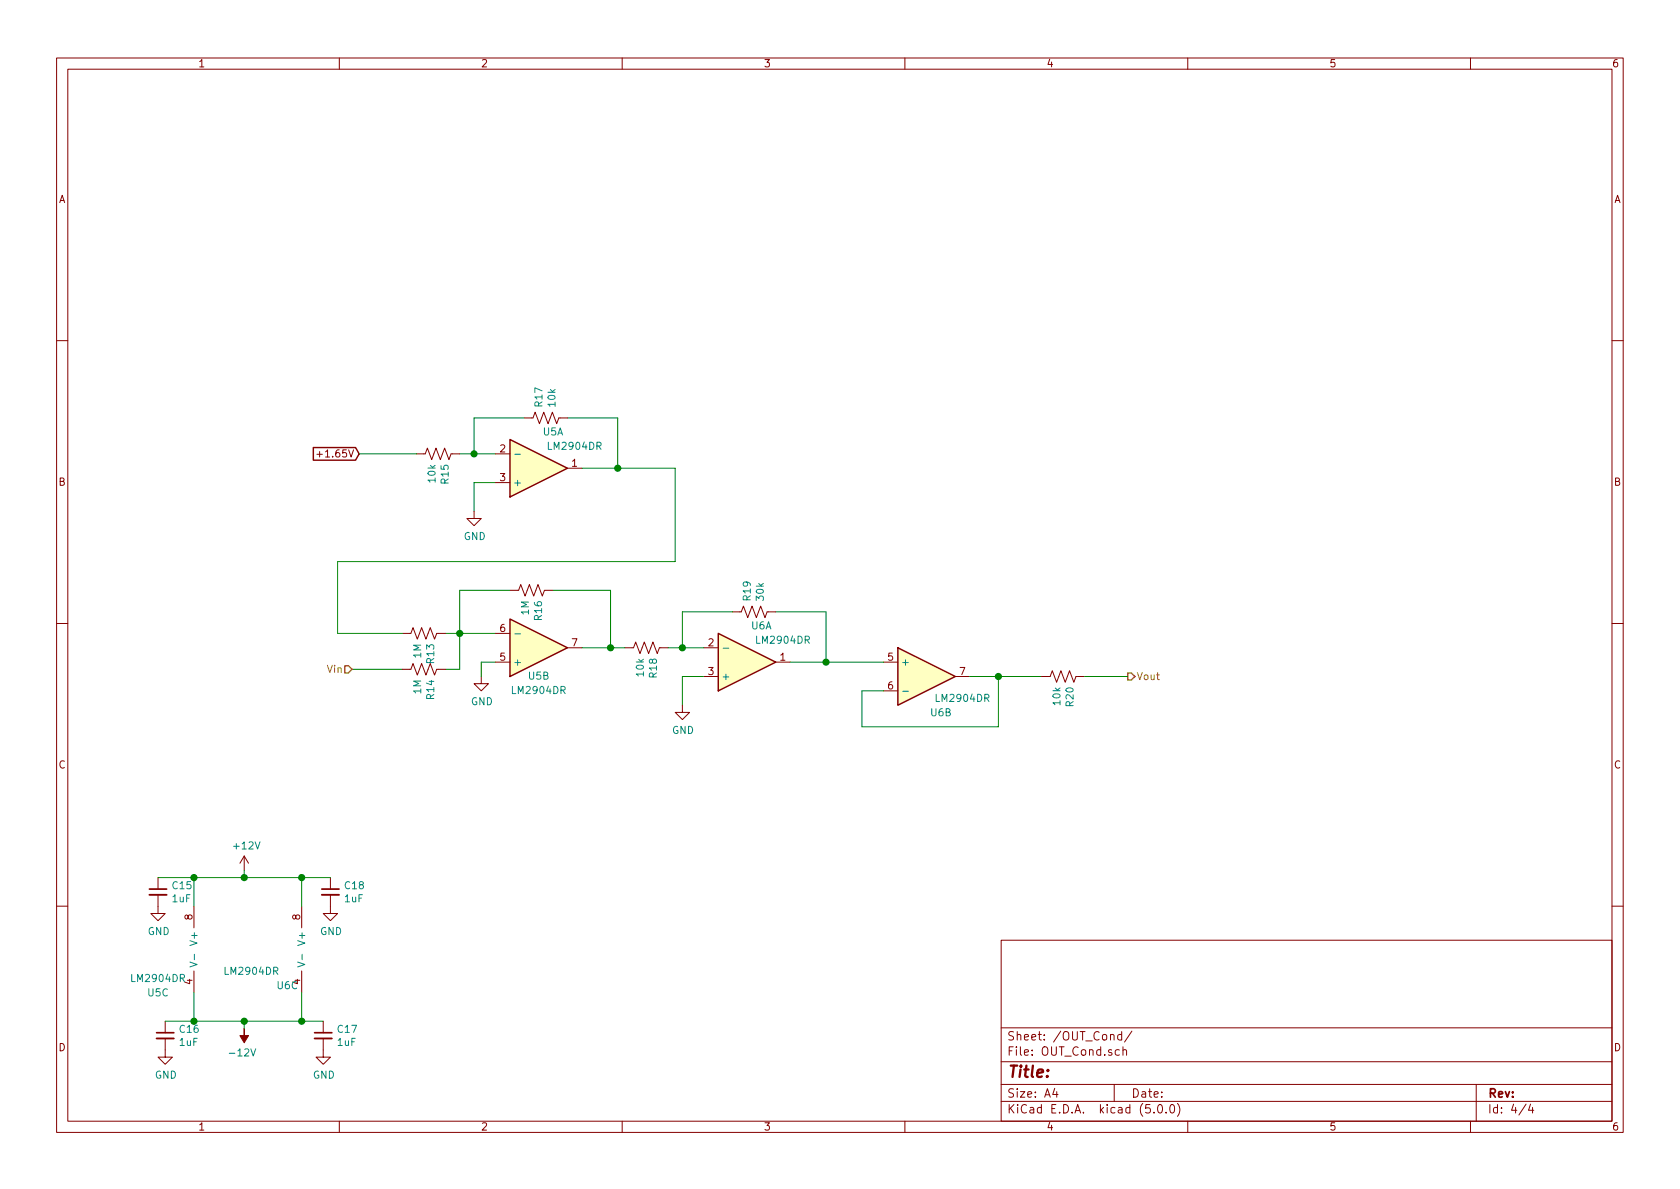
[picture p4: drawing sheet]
EESchema Schematic File Version 4
LIBS:HW-cache
EELAYER 26 0
EELAYER END
$Descr A4 11693 8268
encoding utf-8
Sheet 4 4
Title ""
Date ""
Rev ""
Comp ""
Comment1 ""
Comment2 ""
Comment3 ""
Comment4 ""
$EndDescr
Wire Wire Line
	4750 4700 4750 4900
$Comp
L power:GND #PWR?
U 1 1
P 4750 4900
AR Path="/5CBB18CB" Ref="#PWR?"  Part="1" 
AR Path="/5CBAEA8D/5CBB18CB" Ref="#PWR053"  Part="1" 
F 0 "#PWR053" H 4750 4650 50  0001 C CNN
F 1 "GND" H 4755 4727 50  0000 C CNN
F 2 "" H 4750 4900 50  0001 C CNN
F 3 "" H 4750 4900 50  0001 C CNN
	1    4750 4900
	1    0    0    -1  
$EndComp
Wire Wire Line
	4900 4700 4750 4700
Wire Wire Line
	5400 4250 5750 4250
$Comp
L Device:R_US R?
U 1 1
P 5250 4250
AR Path="/5CBB18D3" Ref="R?"  Part="1" 
AR Path="/5CBAEA8D/5CBB18D3" Ref="R19"  Part="1" 
F 0 "R19" H 5182 4204 50  0000 R CNN
F 1 "30k" H 5182 4295 50  0000 R CNN
F 2 "Resistor_SMD:R_0805_2012Metric" V 5290 4240 50  0001 C CNN
F 3 "~" H 5250 4250 50  0001 C CNN
	1    5250 4250
	0    1    1    0   
$EndComp
$Comp
L Device:R_US R?
U 1 1
P 4500 4500
AR Path="/5CBB18DA" Ref="R?"  Part="1" 
AR Path="/5CBAEA8D/5CBB18DA" Ref="R18"  Part="1" 
F 0 "R18" H 4432 4454 50  0000 R CNN
F 1 "10k" H 4432 4545 50  0000 R CNN
F 2 "Resistor_SMD:R_0805_2012Metric" V 4540 4490 50  0001 C CNN
F 3 "~" H 4500 4500 50  0001 C CNN
	1    4500 4500
	0    -1   -1   0   
$EndComp
Wire Wire Line
	5750 4600 5500 4600
Wire Wire Line
	5750 4250 5750 4600
Wire Wire Line
	4750 4250 5100 4250
Wire Wire Line
	4650 4500 4750 4500
Wire Wire Line
	4750 4500 4900 4500
Connection ~ 4750 4500
Wire Wire Line
	4750 4500 4750 4250
Wire Wire Line
	4250 4500 4350 4500
Wire Wire Line
	4250 4500 4050 4500
Connection ~ 4250 4500
Wire Wire Line
	4250 4100 4250 4500
Wire Wire Line
	3850 4100 4250 4100
Wire Wire Line
	3200 4100 3550 4100
Wire Wire Line
	3200 4400 3200 4100
$Comp
L Device:R_US R?
U 1 1
P 3700 4100
AR Path="/5CBB18F1" Ref="R?"  Part="1" 
AR Path="/5CBAEA8D/5CBB18F1" Ref="R16"  Part="1" 
F 0 "R16" H 3632 4054 50  0000 R CNN
F 1 "1M" H 3632 4145 50  0000 R CNN
F 2 "Resistor_SMD:R_0805_2012Metric" V 3740 4090 50  0001 C CNN
F 3 "~" H 3700 4100 50  0001 C CNN
	1    3700 4100
	0    -1   -1   0   
$EndComp
Wire Wire Line
	2800 4650 2450 4650
Wire Wire Line
	3200 4400 3100 4400
Connection ~ 3200 4400
Wire Wire Line
	3200 4400 3450 4400
Wire Wire Line
	3200 4650 3200 4400
Wire Wire Line
	3100 4650 3200 4650
$Comp
L power:GND #PWR?
U 1 1
P 3350 4700
AR Path="/5CBB1900" Ref="#PWR?"  Part="1" 
AR Path="/5CBAEA8D/5CBB1900" Ref="#PWR052"  Part="1" 
F 0 "#PWR052" H 3350 4450 50  0001 C CNN
F 1 "GND" H 3355 4527 50  0000 C CNN
F 2 "" H 3350 4700 50  0001 C CNN
F 3 "" H 3350 4700 50  0001 C CNN
	1    3350 4700
	1    0    0    -1  
$EndComp
Wire Wire Line
	3350 4600 3350 4700
Wire Wire Line
	3450 4600 3350 4600
$Comp
L Device:R_US R?
U 1 1
P 2950 4650
AR Path="/5CBB1908" Ref="R?"  Part="1" 
AR Path="/5CBAEA8D/5CBB1908" Ref="R14"  Part="1" 
F 0 "R14" H 2882 4604 50  0000 R CNN
F 1 "1M" H 2882 4695 50  0000 R CNN
F 2 "Resistor_SMD:R_0805_2012Metric" V 2990 4640 50  0001 C CNN
F 3 "~" H 2950 4650 50  0001 C CNN
	1    2950 4650
	0    -1   -1   0   
$EndComp
$Comp
L Device:R_US R?
U 1 1
P 2950 4400
AR Path="/5CBB190F" Ref="R?"  Part="1" 
AR Path="/5CBAEA8D/5CBB190F" Ref="R13"  Part="1" 
F 0 "R13" H 2882 4354 50  0000 R CNN
F 1 "1M" H 2882 4445 50  0000 R CNN
F 2 "Resistor_SMD:R_0805_2012Metric" V 2990 4390 50  0001 C CNN
F 3 "~" H 2950 4400 50  0001 C CNN
	1    2950 4400
	0    -1   -1   0   
$EndComp
$Comp
L Device:Opamp_Dual_Generic U?
U 1 1
P 5200 4600
AR Path="/5CBB195F" Ref="U?"  Part="1" 
AR Path="/5CBAEA8D/5CBB195F" Ref="U6"  Part="1" 
F 0 "U6" H 5300 4350 50  0000 C CNN
F 1 "LM2904DR" H 5450 4450 50  0000 C CNN
F 2 "Package_SO:SOIC-8_3.9x4.9mm_P1.27mm" H 5200 4600 50  0001 C CNN
F 3 "~" H 5200 4600 50  0001 C CNN
	1    5200 4600
	1    0    0    1   
$EndComp
$Comp
L Device:Opamp_Dual_Generic U?
U 2 1
P 3750 4500
AR Path="/5CBB1966" Ref="U?"  Part="2" 
AR Path="/5CBAEA8D/5CBB1966" Ref="U5"  Part="2" 
F 0 "U5" H 3750 4700 50  0000 C CNN
F 1 "LM2904DR" H 3750 4800 50  0000 C CNN
F 2 "Package_SO:SOIC-8_3.9x4.9mm_P1.27mm" H 3750 4500 50  0001 C CNN
F 3 "~" H 3750 4500 50  0001 C CNN
	2    3750 4500
	1    0    0    1   
$EndComp
$Comp
L Device:Opamp_Dual_Generic U6
U 3 1
P 2000 6600
F 0 "U6" H 2000 6350 50  0000 C CNN
F 1 "LM2904DR" H 2250 6450 50  0000 C CNN
F 2 "Package_SO:SOIC-8_3.9x4.9mm_P1.27mm" H 2000 6600 50  0001 C CNN
F 3 "~" H 2000 6600 50  0001 C CNN
	3    2000 6600
	-1   0    0    -1  
$EndComp
$Comp
L Device:Opamp_Dual_Generic U5
U 3 1
P 1250 6600
F 0 "U5" H 1400 6300 50  0000 C CNN
F 1 "LM2904DR" H 1400 6400 50  0000 C CNN
F 2 "Package_SO:SOIC-8_3.9x4.9mm_P1.27mm" H 1250 6600 50  0001 C CNN
F 3 "~" H 1250 6600 50  0001 C CNN
	3    1250 6600
	-1   0    0    -1  
$EndComp
$Comp
L power:+12V #PWR047
U 1 1
P 1700 6050
F 0 "#PWR047" H 1700 5900 50  0001 C CNN
F 1 "+12V" H 1715 6223 50  0000 C CNN
F 2 "" H 1700 6050 50  0001 C CNN
F 3 "" H 1700 6050 50  0001 C CNN
	1    1700 6050
	1    0    0    -1  
$EndComp
$Comp
L power:-12V #PWR048
U 1 1
P 1700 7150
F 0 "#PWR048" H 1700 7250 50  0001 C CNN
F 1 "-12V" H 1715 7323 50  0000 C CNN
F 2 "" H 1700 7150 50  0001 C CNN
F 3 "" H 1700 7150 50  0001 C CNN
	1    1700 7150
	-1   0    0    1   
$EndComp
Wire Wire Line
	1350 6900 1350 7100
Wire Wire Line
	1350 7100 1700 7100
Wire Wire Line
	2100 7100 2100 6900
Connection ~ 1700 7100
Wire Wire Line
	1700 7100 2100 7100
Wire Wire Line
	2100 6300 2100 6100
Wire Wire Line
	2100 6100 1700 6100
Wire Wire Line
	1350 6100 1350 6300
Wire Wire Line
	1700 6050 1700 6100
Connection ~ 1700 6100
Wire Wire Line
	1700 6100 1350 6100
Wire Wire Line
	1700 7150 1700 7100
$Comp
L Device:C_Small C17
U 1 1
P 2250 7200
F 0 "C17" H 2342 7246 50  0000 L CNN
F 1 "1uF" H 2342 7155 50  0000 L CNN
F 2 "Capacitor_SMD:C_0805_2012Metric" H 2250 7200 50  0001 C CNN
F 3 "~" H 2250 7200 50  0001 C CNN
	1    2250 7200
	1    0    0    -1  
$EndComp
$Comp
L Device:C_Small C16
U 1 1
P 1150 7200
F 0 "C16" H 1242 7246 50  0000 L CNN
F 1 "1uF" H 1242 7155 50  0000 L CNN
F 2 "Capacitor_SMD:C_0805_2012Metric" H 1150 7200 50  0001 C CNN
F 3 "~" H 1150 7200 50  0001 C CNN
	1    1150 7200
	1    0    0    -1  
$EndComp
$Comp
L Device:C_Small C18
U 1 1
P 2300 6200
F 0 "C18" H 2392 6246 50  0000 L CNN
F 1 "1uF" H 2392 6155 50  0000 L CNN
F 2 "Capacitor_SMD:C_0805_2012Metric" H 2300 6200 50  0001 C CNN
F 3 "~" H 2300 6200 50  0001 C CNN
	1    2300 6200
	1    0    0    -1  
$EndComp
$Comp
L Device:C_Small C15
U 1 1
P 1100 6200
F 0 "C15" H 1192 6246 50  0000 L CNN
F 1 "1uF" H 1192 6155 50  0000 L CNN
F 2 "Capacitor_SMD:C_0805_2012Metric" H 1100 6200 50  0001 C CNN
F 3 "~" H 1100 6200 50  0001 C CNN
	1    1100 6200
	1    0    0    -1  
$EndComp
Wire Wire Line
	1100 6100 1350 6100
Connection ~ 1350 6100
Wire Wire Line
	2300 6100 2100 6100
Connection ~ 2100 6100
Wire Wire Line
	2250 7100 2100 7100
Connection ~ 2100 7100
Wire Wire Line
	1350 7100 1150 7100
Connection ~ 1350 7100
$Comp
L power:GND #PWR045
U 1 1
P 1100 6300
F 0 "#PWR045" H 1100 6050 50  0001 C CNN
F 1 "GND" H 1105 6127 50  0000 C CNN
F 2 "" H 1100 6300 50  0001 C CNN
F 3 "" H 1100 6300 50  0001 C CNN
	1    1100 6300
	1    0    0    -1  
$EndComp
$Comp
L power:GND #PWR050
U 1 1
P 2300 6300
F 0 "#PWR050" H 2300 6050 50  0001 C CNN
F 1 "GND" H 2305 6127 50  0000 C CNN
F 2 "" H 2300 6300 50  0001 C CNN
F 3 "" H 2300 6300 50  0001 C CNN
	1    2300 6300
	1    0    0    -1  
$EndComp
$Comp
L power:GND #PWR049
U 1 1
P 2250 7300
F 0 "#PWR049" H 2250 7050 50  0001 C CNN
F 1 "GND" H 2255 7127 50  0000 C CNN
F 2 "" H 2250 7300 50  0001 C CNN
F 3 "" H 2250 7300 50  0001 C CNN
	1    2250 7300
	1    0    0    -1  
$EndComp
$Comp
L power:GND #PWR046
U 1 1
P 1150 7300
F 0 "#PWR046" H 1150 7050 50  0001 C CNN
F 1 "GND" H 1155 7127 50  0000 C CNN
F 2 "" H 1150 7300 50  0001 C CNN
F 3 "" H 1150 7300 50  0001 C CNN
	1    1150 7300
	1    0    0    -1  
$EndComp
Text GLabel 2500 3150 0    50   Input ~ 0
+1.65V
Text HLabel 7850 4700 2    50   Output ~ 0
Vout
Text HLabel 2450 4650 0    50   Input ~ 0
Vin
$Comp
L Device:Opamp_Dual_Generic U?
U 2 1
P 6450 4700
AR Path="/5CB650D6" Ref="U?"  Part="1" 
AR Path="/5CBAEA8D/5CB650D6" Ref="U6"  Part="2" 
F 0 "U6" H 6550 4450 50  0000 C CNN
F 1 "LM2904DR" H 6700 4550 50  0000 C CNN
F 2 "Package_SO:SOIC-8_3.9x4.9mm_P1.27mm" H 6450 4700 50  0001 C CNN
F 3 "~" H 6450 4700 50  0001 C CNN
	2    6450 4700
	1    0    0    -1  
$EndComp
Wire Wire Line
	6150 4800 6000 4800
Wire Wire Line
	6000 4800 6000 5050
Wire Wire Line
	6000 5050 6950 5050
Wire Wire Line
	6950 5050 6950 4700
Wire Wire Line
	6950 4700 6750 4700
Wire Wire Line
	6950 4700 7250 4700
Connection ~ 6950 4700
Wire Wire Line
	6150 4600 5750 4600
Connection ~ 5750 4600
$Comp
L Device:R_US R?
U 1 1
P 7400 4700
AR Path="/5CB6A68A" Ref="R?"  Part="1" 
AR Path="/5CBAEA8D/5CB6A68A" Ref="R20"  Part="1" 
F 0 "R20" H 7332 4654 50  0000 R CNN
F 1 "10k" H 7332 4745 50  0000 R CNN
F 2 "Resistor_SMD:R_0805_2012Metric" V 7440 4690 50  0001 C CNN
F 3 "~" H 7400 4700 50  0001 C CNN
	1    7400 4700
	0    -1   -1   0   
$EndComp
Wire Wire Line
	7550 4700 7850 4700
Wire Wire Line
	3300 3350 3300 3550
$Comp
L power:GND #PWR?
U 1 1
P 3300 3550
AR Path="/5CB6AC35" Ref="#PWR?"  Part="1" 
AR Path="/5CBAEA8D/5CB6AC35" Ref="#PWR051"  Part="1" 
F 0 "#PWR051" H 3300 3300 50  0001 C CNN
F 1 "GND" H 3305 3377 50  0000 C CNN
F 2 "" H 3300 3550 50  0001 C CNN
F 3 "" H 3300 3550 50  0001 C CNN
	1    3300 3550
	1    0    0    -1  
$EndComp
Wire Wire Line
	3450 3350 3300 3350
Wire Wire Line
	3950 2900 4300 2900
$Comp
L Device:R_US R?
U 1 1
P 3800 2900
AR Path="/5CB6AC3D" Ref="R?"  Part="1" 
AR Path="/5CBAEA8D/5CB6AC3D" Ref="R17"  Part="1" 
F 0 "R17" H 3732 2854 50  0000 R CNN
F 1 "10k" H 3732 2945 50  0000 R CNN
F 2 "Resistor_SMD:R_0805_2012Metric" V 3840 2890 50  0001 C CNN
F 3 "~" H 3800 2900 50  0001 C CNN
	1    3800 2900
	0    1    1    0   
$EndComp
$Comp
L Device:R_US R?
U 1 1
P 3050 3150
AR Path="/5CB6AC44" Ref="R?"  Part="1" 
AR Path="/5CBAEA8D/5CB6AC44" Ref="R15"  Part="1" 
F 0 "R15" H 2982 3104 50  0000 R CNN
F 1 "10k" H 2982 3195 50  0000 R CNN
F 2 "Resistor_SMD:R_0805_2012Metric" V 3090 3140 50  0001 C CNN
F 3 "~" H 3050 3150 50  0001 C CNN
	1    3050 3150
	0    -1   -1   0   
$EndComp
Wire Wire Line
	4300 3250 4050 3250
Wire Wire Line
	4300 2900 4300 3250
Wire Wire Line
	3300 2900 3650 2900
Wire Wire Line
	3200 3150 3300 3150
Wire Wire Line
	3300 3150 3450 3150
Connection ~ 3300 3150
Wire Wire Line
	3300 3150 3300 2900
$Comp
L Device:Opamp_Dual_Generic U?
U 1 1
P 3750 3250
AR Path="/5CB6AC52" Ref="U?"  Part="1" 
AR Path="/5CBAEA8D/5CB6AC52" Ref="U5"  Part="1" 
F 0 "U5" H 3850 3000 50  0000 C CNN
F 1 "LM2904DR" H 4000 3100 50  0000 C CNN
F 2 "Package_SO:SOIC-8_3.9x4.9mm_P1.27mm" H 3750 3250 50  0001 C CNN
F 3 "~" H 3750 3250 50  0001 C CNN
	1    3750 3250
	1    0    0    1   
$EndComp
Wire Wire Line
	4700 3250 4300 3250
Connection ~ 4300 3250
Wire Wire Line
	2900 3150 2500 3150
Wire Wire Line
	2350 4400 2350 3900
Wire Wire Line
	2350 3900 4700 3900
Wire Wire Line
	4700 3900 4700 3250
Wire Wire Line
	2350 4400 2800 4400
$EndSCHEMATC
